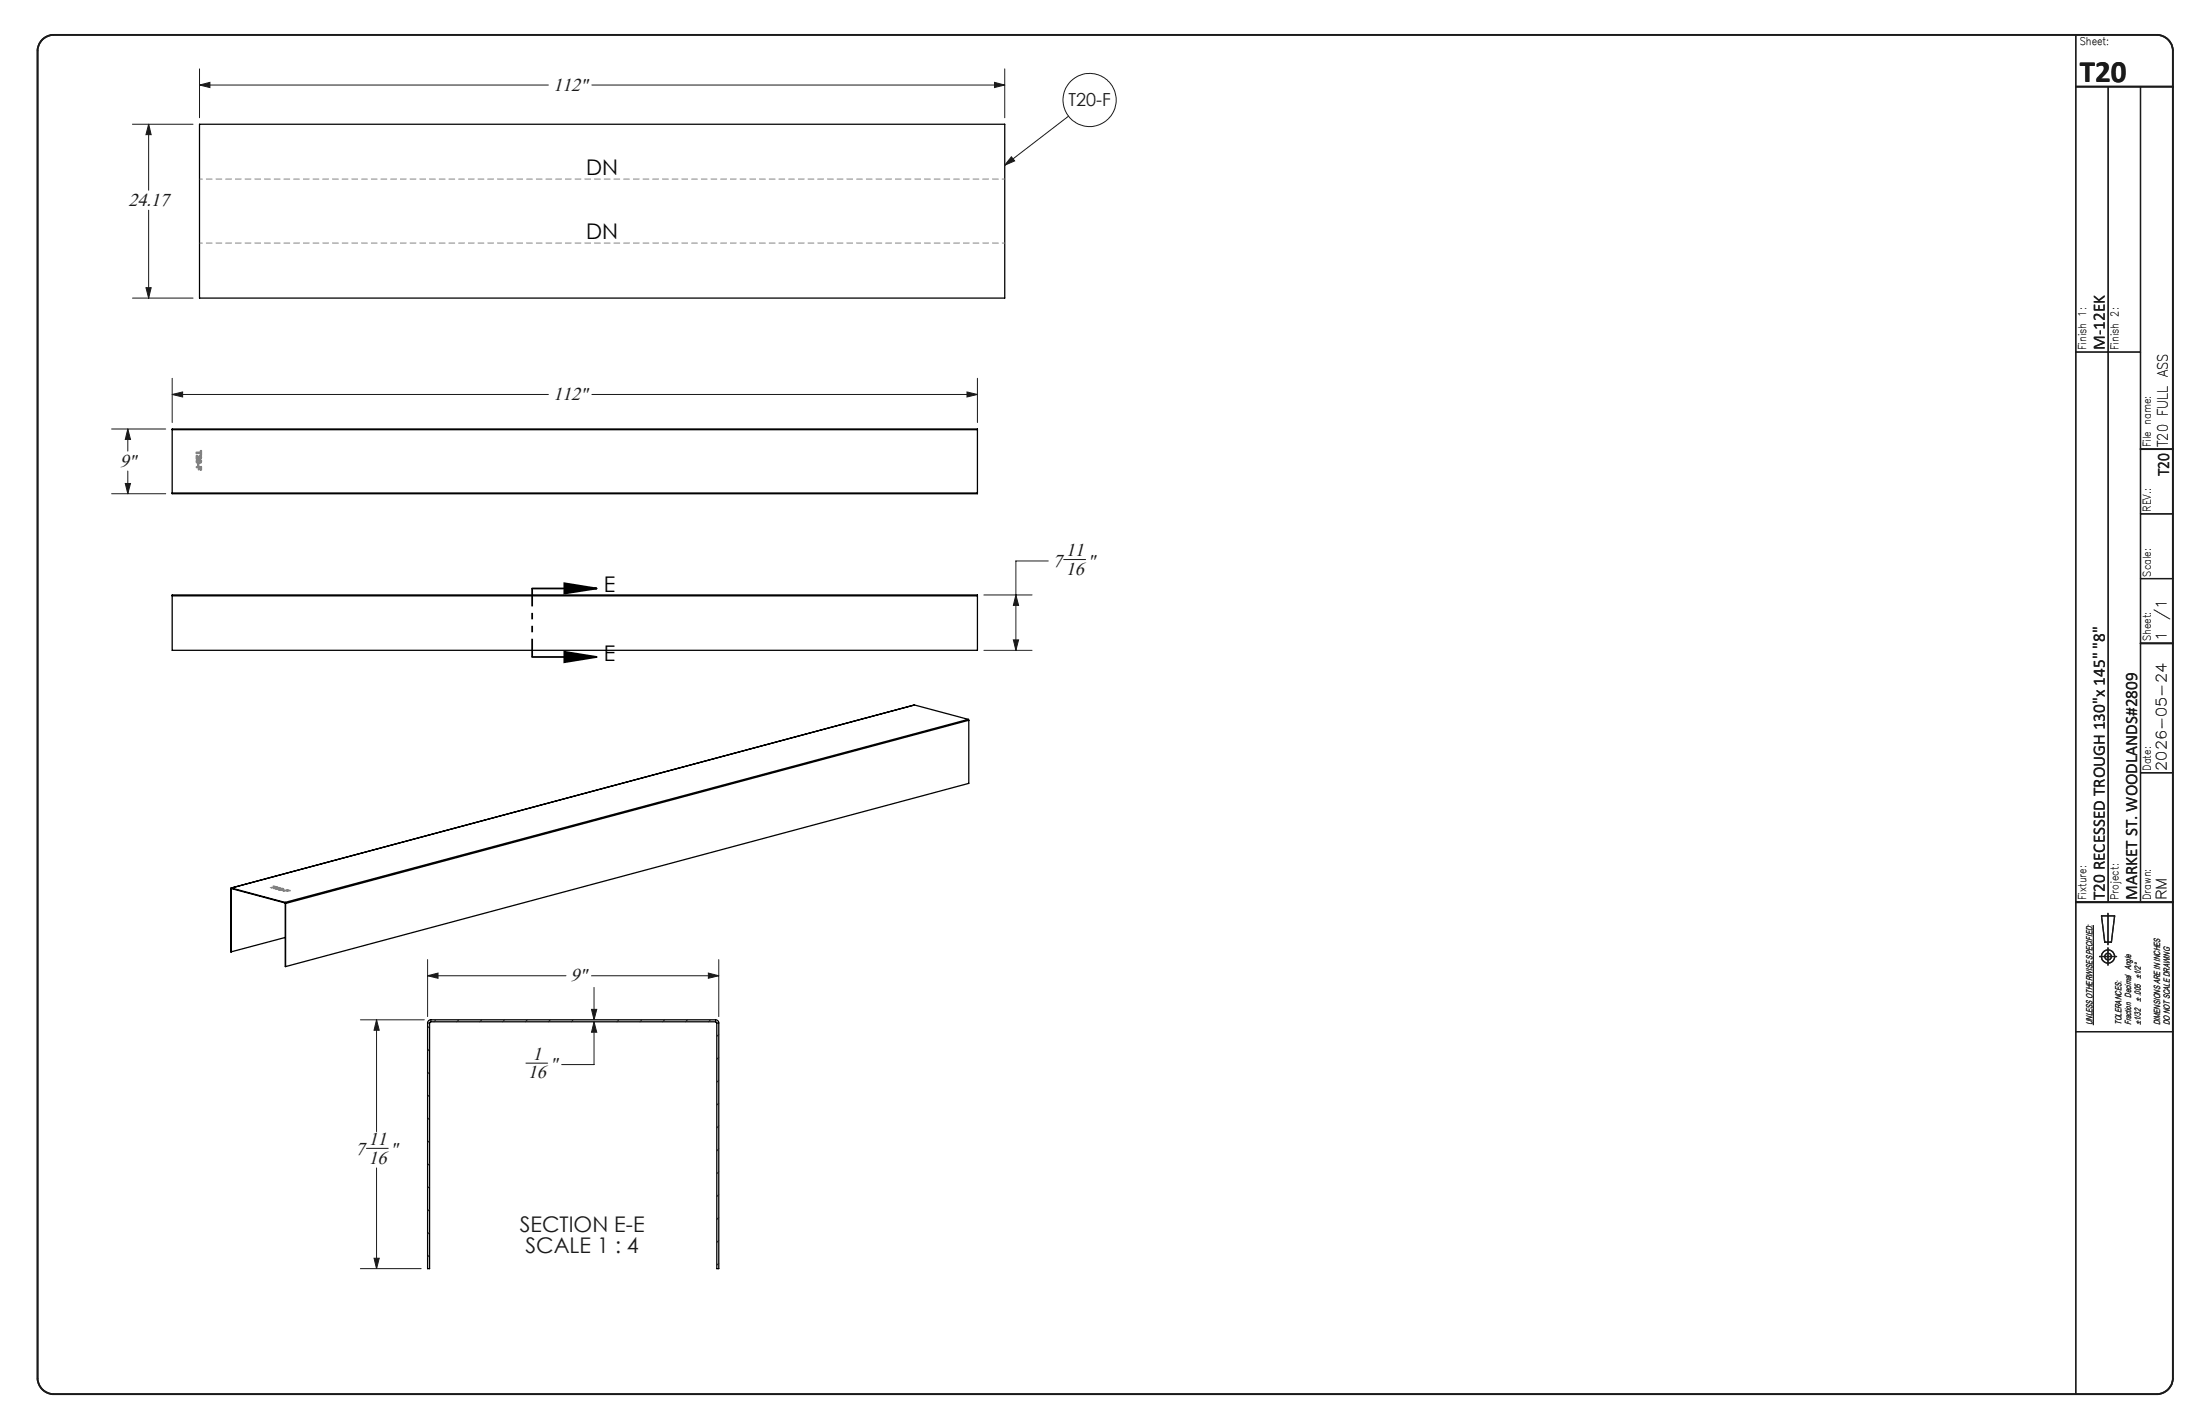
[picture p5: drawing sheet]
<svg xmlns="http://www.w3.org/2000/svg" width="432mm" height="279mm" viewBox="0 0 432 279" stroke-linecap="round" stroke-linejoin="round" font-family="sans-serif">
<g fill="none" stroke="#191924" stroke-width=".2">
<path d="M39.2 16.7l2-.5v1zM39.2 13.5v9.6M39.2 16.7h68.4M116.2 16.7h81M195.2 16.2l2 .5-2 .5zM197.2 13.5v9.6M26 24.4h11.9M29.2 24.4l.5 2h-1.1zM29.2 24.4v12.9M198.5 30.8l.6 .8-1.9 .8zM209.7 22.8l-12.5 9.6M26 58.5h11.9"/>
<path d="M28.6 56.4h1.1l-.5 2.1zM29.2 41.2v17.3M33.8 77.4l2-.5v1zM33.8 74.2v8.7M33.8 77.4h73.8M116.2 77.4h75.6M189.8 76.9l2 .5-2 .5zM191.8 74.2v8.7M21.9 84.2h10.6M21.9 96.9h10.6M24.6 94.9h1l-.5 2zM25.1 84.2l.5 2h-1z"/>
<path d="M25.1 84.2v4.3M25.1 92.4v4.5M193.1 116.7h9.5M199.4 116.7l.5 2.1h-1zM205.7 110.1h-6.3v17.5M208.8 109.8h4.3M193.1 127.6h9.5M198.9 125.6h1l-.5 2zM83.9 191.5l2.1-.6v1zM83.9 188.3v11.2M83.9 191.5h27.2M116.1 198h1l-.5 2.1z"/>
<path d="M116.1 191.5h25M116.6 193.7v6.4M139 190.9l2.1 .6-2.1 .4zM141.1 188.3v11.2M410.9 181.5v19.6M70.7 200.1h12.6M73.9 200.1l.5 2h-1zM73.9 200.1v21.9M84.3 201.3l-.4 .4M84.3 205.8l-.4 .4M84.3 210.3l-.4 .4M84.3 214.8l-.4 .4"/>
<path d="M84.3 219.3l-.4 .4M85.5 200.1l-.3 .4M90.1 200.1l-.5 .4M94.5 200.1l-.3 .4M99 200.1l-.4 .4M103.2 208.6h4.3M103.5 200.1l-.4 .4M108 200.1l-.4 .4M112.5 200.1l-.4 .4M116.6 200.5l.5 2h-1zM116.6 200.5v8.4h-6.4M121.5 200.1l-.4 .4"/>
<path d="M126 200.1l-.4 .4M130.5 200.1l-.4 .4M134.9 200.1l-.4 .4M139.5 200.1l-.5 .4M141.1 203l-.4 .3M141.1 207.4l-.4 .5M141.1 211.9l-.4 .4M141.1 216.4l-.4 .4M71.9 225.3h4.3M73.9 229.2v19.7M84.3 223.8l-.4 .4M84.3 228.3l-.4 .4"/>
<path d="M84.3 232.8l-.4 .4M84.3 237.2l-.4 .5M141.1 220.9l-.4 .4M141.1 225.4l-.4 .4M141.1 229.9l-.4 .4M141.1 234.4l-.4 .4M141.1 238.9l-.4 .4M70.7 248.9h12M73.4 246.9h1l-.5 2zM84.3 241.8l-.4 .3M84.3 246.2l-.4 .4M141.1 243.4l-.4 .4"/>
<path d="M141.1 247.9l-.4 .3"/>
<circle cx="213.9" cy="19.6" r="5.2"/>
</g>
<g fill="none" stroke="#191924" stroke-width=".25">
<path d="M407.4 6.8v266.7M413.8 17v160M420.1 17v160M407.4 69.1h12.7M420.1 113.5h6.4M420.1 100.8h6.4M420.1 151.6h6.4M407.4 177h19.1M412.5 179.7h2.5l-.6 5.2h-1.3zM413.7 179.2v6.1M412.1 187.7h3.3M413.7 186v3.4"/>
<path d="M407.4 202.4h19.1"/>
<circle cx="413.7" cy="187.7" r=".66"/>
<circle cx="413.8" cy="187.7" r="1.29"/>
</g>
<path d="M8.2 7.9a3.3 3.3 0 0 1 2.3-1.1h412.8a3.2 3.2 0 0 1 3.2 3.2v260.4a3.2 3.2 0 0 1-3.2 3.1h-412.8a3.2 3.2 0 0 1-3.1-3.1v-260.4a3.2 3.2 0 0 1 .8-2.1zM407.4 17h19.1M420.1 88.1h6.4M420.1 126.2h6.4M407.4 177h19.1" fill="none" stroke="#191924" stroke-width=".35"/>
<g fill="none" stroke="#000" stroke-width=".25">
<path d="M39.2 24.4h158v34.1h-158zM33.8 84.3v-.1h158v.1M33.8 96.7v.2h158v-.2M33.8 84.3h158M33.8 96.7h158M33.8 84.3v12.4M191.8 84.3v12.4M33.8 116.9v-.2h158v.2M33.8 116.9v10.7h158v-10.7M33.8 116.9h158M179.5 138.3h.1M179.5 138.3l-134.1 35.9"/>
<path d="M179.5 138.3l10.5 2.8M190 141.1l.1 .2M190 141.1l-134 36M190.1 141.3l-134 36M190.1 141.3v12.4l-134 36M45.3 174.4h.1M45.3 174.4l.1 12.4M45.4 174.4v12.4M45.4 174.2l-.1 .2M45.4 174.3v.1M45.4 174.3l10.6 2.9M45.4 174.2v.1"/>
<path d="M45.4 174.2l10.6 2.9M45.5 174.4h-.1M56 177.1l.1 .2M56 177.2h.1M56 177.1v.1M56 177.2l.1 .1M56 177.2l.1 12.5M56.1 177.3v12.4M56 183.9l-10.6 2.9M84.1 200.3l.4-.2h55.9a.6 .6 0 0 1 .7 .6v48.2h-.4v-48.2l-.2-.2-56.1 .1-.1 48.3h-.4v-48.3z"/>
</g>
<path d="M84.3 200.7h-.4M84.6 200.1v.4M140.4 200.5v-.4M141.1 200.7h-.4" fill="none" stroke="#000" stroke-width=".2" stroke-dasharray="1.3 .6" stroke-linecap="butt"/>
<path d="M104.4 115.5h12.7M110.8 114.4l6.3 1.1-6.3 1zM104.4 128.9h12.7M110.8 127.9l6.3 1-6.3 1z" fill="none" stroke="#000" stroke-width=".35"/>
<path d="M38.6 88.8l.7-.1 .2-.3v.8l-.1 .1-.1-.3h-.7zM38.6 89.4h.1l.4 .4a.16 .16 0 0 0 .3-.1 .16 .16 0 0 0-.2-.2 .23 .23 0 0 1 .3 0 .23 .23 0 0 1 0 .3 .42 .42 0 0 1-.4 .2 .42 .42 0 0 1-.4-.4l-.1 .5zM38.6 91.6l.9-.1v.7h-.1v-.4h-.2v.3l-.2 .1-.1-.4h-.3zM38.6 90.3l.2-.1h.5l.2 .4-.2 .3h-.6l-.2-.3zM38.7 90.5l.3-.1a.2 .2 0 0 1 .3 0 .2 .2 0 0 1 0 .3h-.5zM38.8 91l.2 .1v.3l-.2-.1zM53.2 174.2l.7-.2-.2-.1 .7 .2zM53.8 174.3h1l-.5-.1 .1-.1 .6 .1-.2 .1h-.7l.3 .1zM54.6 174.5l1-.2a.22 .22 0 0 1-.1 .3 .22 .22 0 0 1-.3 0h-.4zM54.8 174.5l.7-.1-.4 .2zM55.4 174.6l.4 .1zM55.6 174.8l.7-.2 .6 .1z" fill="none" stroke="#808080" stroke-width=".25"/>
<path d="M104.4 115.4v13.5" fill="none" stroke="#000" stroke-width=".35" stroke-dasharray="6.3 1.3 1.3 1.3 1.3 1.3" stroke-dashoffset="2.8" stroke-linecap="butt"/>
<path d="M39.2 35.1h158M197.2 47.7h-158" fill="none" stroke="#808080" stroke-width=".2" stroke-dasharray="1.3 .6" stroke-dashoffset=".7" stroke-linecap="butt"/>
<path d="M110.8 114.4l6.3 1.1-6.3 1zM110.8 127.9l6.3 1-6.3 1z" fill="#000"/>
<g fill="#191924">
<path d="M198.5 30.8l.6 .8-1.9 .8z"/>
<path d="M29.2 24.4l.5 2h-1.1zM28.6 56.4h1.1l-.5 2.1zM195.2 16.2l2 .5-2 .5zM39.2 16.7l2-.5v1z"/>
<path d="M25.1 84.2l.5 2h-1zM24.6 94.9h1l-.5 2zM33.8 77.4l2-.5v1zM189.8 76.9l2 .5-2 .5z"/>
<path d="M199.4 116.7l.5 2.1h-1zM198.9 125.6h1l-.5 2zM139 190.9l2.1 .6-2.1 .4zM83.9 191.5l2.1-.6v1zM116.1 198h1l-.5 2.1zM116.6 200.5l.5 2h-1zM73.9 200.1l.5 2h-1zM73.4 246.9h1l-.5 2z"/>
</g>
<text font-size="6.1" fill="#191924" x="408.2" y="16.1">T20</text>
<g font-size="4.2">
<text x="115.1" y="34.2">DN</text>
<text x="115.1" y="46.8">DN</text>
<text x="118.5" y="116.2">E</text>
<text x="118.5" y="129.6">E</text>
</g>
<g font-size="4.2" fill="#191924">
<text x="102" y="241.8">SECTION E-E</text>
<text x="103.1" y="245.9">SCALE 1 : 4</text>
</g>
<g font-size="3.7" fill="#191924">
<text x="108.6" y="17.8">112&quot;</text>
<text x="25.2" y="40.4">24.17</text>
<text x="108.5" y="78.5">112&quot;</text>
<text x="23.5" y="91.6">9&quot;</text>
<text x="206.7" y="111.2">7</text>
<text x="209.2" y="112.8">16</text>
<text x="209.2" y="109.2">11</text>
<text x="213.5" y="111.2">&quot;</text>
<text x="112" y="192.5">9&quot;</text>
<text x="104.5" y="208">1</text>
<text x="107.9" y="210">&quot;</text>
<text x="103.6" y="211.6">16</text>
<text x="69.8" y="226.7">7</text>
<text x="72.3" y="224.7">11</text>
<text x="76.6" y="226.7">&quot;</text>
<text x="72.3" y="228.3">16</text>
</g>
<text font-size="3.5" fill="#191924" x="209.7" y="20.9">T20-F</text>
<g font-size="3.4" fill="#191924">
<text x="413.1" y="68.7" transform="rotate(-90 413.1 68.7)">M-12EK</text>
<text x="425.7" y="93.4" transform="rotate(-90 425.7 93.4)">T20</text>
<text x="413.1" y="176.6" transform="rotate(-90 413.1 176.6)">T20 RECESSED TROUGH 130&quot;x 145&quot; &quot;8&quot;</text>
<text x="419.4" y="176.6" transform="rotate(-90 419.4 176.6)">MARKET ST. WOODLANDS#2809</text>
</g>
<g font-size="2.8" fill="#191924">
<text x="425.5" y="87.7" transform="rotate(-90 425.5 87.7)">T20 FULL ASS</text>
<text x="425.2" y="125.8" transform="rotate(-90 425.2 125.8)">1</text>
<text x="425.2" y="121.7" transform="rotate(-90 425.2 121.7)">/1</text>
<text x="425.2" y="151.2" transform="rotate(-90 425.2 151.2)">2026-05-24</text>
<text x="425.2" y="176.6" transform="rotate(-90 425.2 176.6)">RM</text>
</g>
<g font-size="2.1" fill="#191924">
<text x="408.2" y="8.9">Sheet:</text>
<text x="409.5" y="68.7" transform="rotate(-90 409.5 68.7)">Finish 1:</text>
<text x="415.8" y="68.7" transform="rotate(-90 415.8 68.7)">Finish 2:</text>
<text x="422.2" y="87.7" transform="rotate(-90 422.2 87.7)">File name:</text>
<text x="422.2" y="100.4" transform="rotate(-90 422.2 100.4)">REV.:</text>
<text x="422.2" y="113.1" transform="rotate(-90 422.2 113.1)">Scale:</text>
<text x="422.2" y="125.8" transform="rotate(-90 422.2 125.8)">Sheet:</text>
<text x="422.2" y="151.2" transform="rotate(-90 422.2 151.2)">Date:</text>
<text x="409.5" y="176.6" transform="rotate(-90 409.5 176.6)">Fixture:</text>
<text x="415.8" y="176.6" transform="rotate(-90 415.8 176.6)">Project:</text>
<text x="422.2" y="176.6" transform="rotate(-90 422.2 176.6)">Drawn:</text>
</g>
<g font-size="1.7" fill="#191924">
<text x="420.2" y="196.6" transform="rotate(-90 420.2 196.6)">± .005 ±1/2°</text>
<text x="410.7" y="201.1" transform="rotate(-90 410.7 201.1)">UNLESS OTHERWISE SPECIFIED:</text>
<text x="416.4" y="201.1" transform="rotate(-90 416.4 201.1)">TOLERANCES:</text>
<text x="418.3" y="201.1" transform="rotate(-90 418.3 201.1)">Fraction Decimal Angle</text>
<text x="420.2" y="201.1" transform="rotate(-90 420.2 201.1)">±1/32</text>
<text x="424" y="201.1" transform="rotate(-90 424 201.1)">DIMENSIONS ARE IN INCHES</text>
<text x="425.9" y="201.1" transform="rotate(-90 425.9 201.1)">DO NOT SCALE DRAWING</text>
</g>
</svg>
